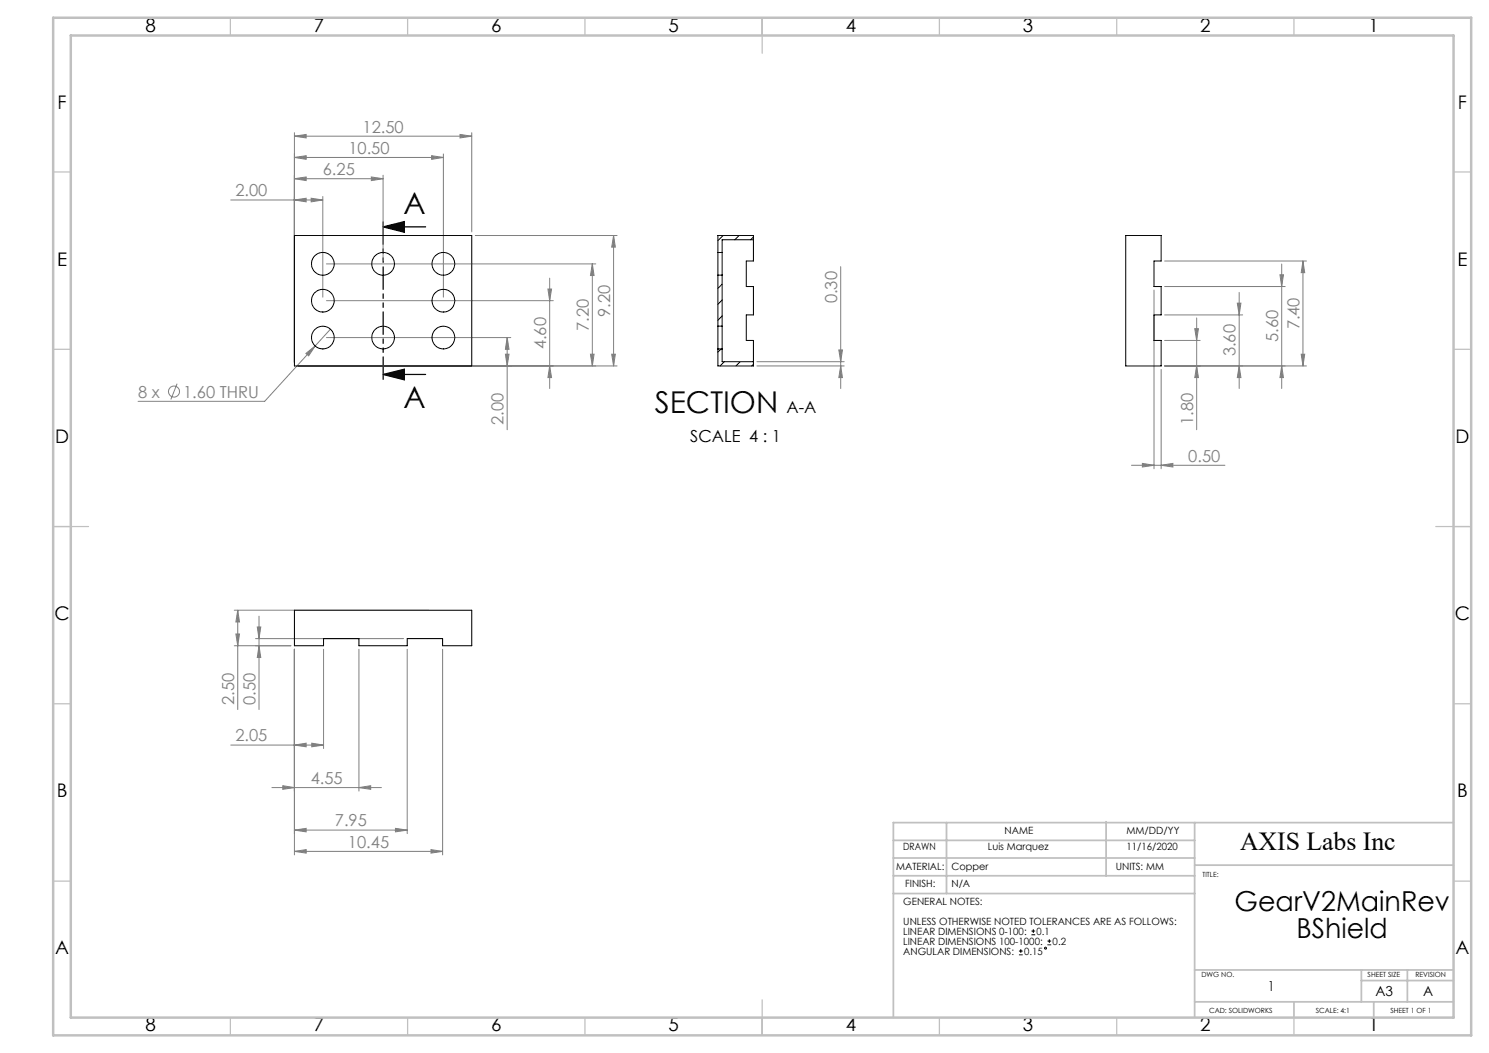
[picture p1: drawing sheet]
<svg xmlns="http://www.w3.org/2000/svg" width="420mm" height="297mm" viewBox="0 0 420 297" stroke-linecap="round" stroke-linejoin="round" font-family="sans-serif">
<g fill="none" stroke="#808080" stroke-width=".28">
<path d="M83 38.4l3.4-.5v1zM83 37.4v64.8M83 38.4h50.1M129.8 37.9l3.3 .5-3.3 .5zM133.1 37.4v28M65.1 56.4h26M83 56.4l3.4-.5v1zM83 50.4l3.4-.5v1zM83 44.4l3.4-.5v1zM83 50.4h25.1M83 44.4h42.1M87.8 55.9l3.3 .5-3.3 .5z"/>
<path d="M91.1 55.4v28.4M104.7 49.9l3.4 .5-3.4 .5zM108.1 49.4v24M121.7 43.9l3.4 .5-3.4 .5zM125.1 43.4v40.4M92.1 74.4h76M134.1 66.4h40M155 78.5v31.1M167.1 74.4l.5 3.3h-1.1zM167.1 74.4v28.8M173.1 66.4l.5 3.3h-1.1zM173.1 66.4v36.8"/>
<path d="M237.1 75.2v34.4M328.5 73.6h40M361 77.5h1l-.5 3.3zM361.5 74.5v35.1M367.5 73.6v29.6M367.5 73.6l.5 3.3h-1zM86.3 99.7l2.6-2.1-1.8 2.8zM88.9 97.6l-14.3 15.6h-35.7M92.1 84.8h64M92.1 95.2h52M93.2 92.8l-4.3 4.8M142.6 99.9h1l-.5 3.3z"/>
<path d="M143.1 95.2l.5 3.3h-1zM143.1 95.2v26M154.6 81.5h1l-.6 3.3zM166.5 99.9h1.1l-.5 3.3zM172.5 99.9h1.1l-.5 3.3zM236.6 98.7h1l-.5 3.3zM325.5 81.8v50.4M328.5 80.8h34M328.5 96h10M328.5 88.8h22M337 92.7h1l-.5 3.3zM337.5 89.7v31.5"/>
<path d="M349 85.5h1l-.5 3.3zM349.5 82.5v27.1M367 99.9h1l-.5 3.3zM50 108.2l-1.8 4.5M84.1 103.2h90M155 103.2l.6 3.3h-1zM213.5 103.2h24.6M213.5 102h24.6M237.1 103.2l.5 3.3h-1zM327.5 104.2v28M328.5 103.2h40M337.5 103.2l.5 3.3h-1z"/>
<path d="M349.5 103.2l.5 3.3h-1zM361.5 103.2l.5 3.3h-1zM319.2 131.2h26.3M322.2 130.7l3.3 .5-3.3 .5zM327.5 131.2l3.3-.5v1zM66.1 172.1h54.8M66.5 178.8h1.1l-.5 3.3zM67.1 172.1v28M67.1 172.1l.5 3.3h-1.1zM72.6 176.8h1l-.5 3.3zM73.1 173.8v26.3M66.1 182.1h16"/>
<path d="M72.1 180.1h41.7M73.1 182.1l.5 3.4h-1zM83 183.1v58M91.3 183.1v28M101.2 183.1v40M114.9 183.1v52M124.8 183.1v58M65.1 210.1h26.2M83 210.1l3.4-.5v1zM87.9 209.6l3.4 .5-3.4 .5zM76.7 222.1h30.9M79.8 221.6l3.2 .5-3.2 .5z"/>
<path d="M83 234.1l3.4-.5v1zM83 234.1h31.9M101.2 222.1l3.4-.5v1zM111.5 233.6l3.4 .5-3.4 .5zM121.6 239.6l3.2 .5-3.2 .5zM83 240.1l3.4-.5v1zM83 240.1h41.8"/>
<circle cx="49.1" cy="110.5" r="1.55"/>
</g>
<g fill="none" stroke="#000" stroke-width=".28">
<path d="M287.4 269.3h1.1M287.4 268.2h1.1M287.9 267.7v1.1M290.9 263.7h1.1M290.9 262.6h1.1M291.5 262.1v1M295.5 266.5h1M295.5 265.4h1M296 264.9v1.1"/>
<circle cx="294.9" cy="267.4" r=".26"/>
</g>
<path d="M108.1 64l6-1.5v3zM108.1 64h12M108.1 105.6l6-1.5v3zM108.1 105.6h12" fill="none" stroke="#000" stroke-width=".35"/>
<path d="M108.1 62v45.6" fill="none" stroke="#000" stroke-width=".35" stroke-dasharray="6.3 1.3 1.3 1.3 1.3 1.3" stroke-dashoffset="-.6"/>
<g fill="none" stroke="#c0c0c0" stroke-width=".35">
<path d="M65 5v5M115 5v5M165 5v5M215 5v10M265 5v5M315 5v5M365 5v5M15 48.5h5M410 48.5h5M15 98.5h5M410 98.5h5M15 148.5h10"/>
<path d="M405 148.5h10M15 198.5h5M410 198.5h5M15 248.5h5M410 248.5h5M65 287v5M115 287v5M165 287v5M215 282v10M265 287v5M315 287v5M365 287v5"/>
</g>
<g fill="none" stroke="#c0c0c0" stroke-width=".5">
<path d="M252 237h85M267 232v20M312 231.8v15.2M337 232v54.8M410 232h-158v55M252 252h85M252 247h85M252 242h85M337 244h73M337 273.6h73M384 273.6v9M384 276.6h26"/>
<path d="M397 273.6v9M337 282.6h73M365 282.6v4.4M387.5 282.8v4.2"/>
</g>
<path d="M15 5h400v287h-400zM20 10h390v277h-390z" fill="none" stroke="#c0c0c0" stroke-width=".7"/>
<path d="M108.1 64l6-1.5v3zM108.1 105.6l6-1.5v3z" fill="#000"/>
<g fill="#808080">
<path d="M86.3 99.7l.8 .7 1.8-2.8zM83 56.4l3.4-.5v1zM87.8 55.9l3.3 .5-3.3 .5zM83 50.4l3.4-.5v1zM104.7 49.9l3.4 .5-3.4 .5zM83 44.4l3.4-.5v1zM121.7 43.9l3.4 .5-3.4 .5zM83 38.4l3.4-.5v1zM129.8 37.9l3.3 .5-3.3 .5zM83 210.1l3.4-.5v1zM87.9 209.6l3.4 .5-3.4 .5zM83 240.1l3.4-.5v1zM121.6 239.6l3.2 .5-3.2 .5zM83 234.1l3.4-.5v1zM111.5 233.6l3.4 .5-3.4 .5zM79.8 221.6l3.2 .5-3.2 .5zM101.2 222.1l3.4-.5v1z"/>
<path d="M327.5 131.2l3.3-.5v1zM322.2 130.7l3.3 .5-3.3 .5z"/>
<path d="M367 99.9h1l-.5 3.3zM367.5 73.6l.5 3.3h-1z"/>
<path d="M361.5 103.2l.5 3.3h-1zM361 77.5h1l-.5 3.3z"/>
<path d="M155 103.2l.6 3.3h-1zM154.6 81.5h1l-.6 3.3zM166.5 99.9h1.1l-.5 3.3zM167.1 74.4l.5 3.3h-1.1zM142.6 99.9h1l-.5 3.3zM143.1 95.2l.5 3.3h-1zM66.5 178.8h1.1l-.5 3.3zM67.1 172.1l.5 3.3h-1.1zM337.5 103.2l.5 3.3h-1zM337 92.7h1l-.5 3.3zM349.5 103.2l.5 3.3h-1zM349 85.5h1l-.5 3.3zM237.1 103.2l.5 3.3h-1zM236.6 98.7h1l-.5 3.3z"/>
<path d="M172.5 99.9h1.1l-.5 3.3zM173.1 66.4l.5 3.3h-1.1zM73.1 182.1l.5 3.4h-1zM72.6 176.8h1l-.5 3.3z"/>
</g>
<g fill="none" stroke="#000" stroke-width=".28">
<path d="M83 66.4h50.1v36.8h-50.1zM202.5 71.2v6.4M202.5 71.2v-4.8h10v7.2h-2v7.2h2v8h-2v7.2h2v7.2h-10v-4.8M202.5 71.2h1.2M202.5 77.6v14.4M202.5 77.6h1.2M203.7 71.2h.1M203.7 71.2v6.4M203.7 77.6v14.4M204 66.4l-1.5 1.5M208.5 66.4l-1.2 1.2M212.5 66.8l-.8 .8"/>
<path d="M212.5 67.6h-8.8v3.6M317.5 66.4h10v7.2h-2v7.2h2v8h-2v7.2h2v7.2h-10zM202.5 92v6.4M202.5 98.4h1.2M202.5 92h1.2M203.4 98.4l-.9 .9M203.7 80.1l-1.2 1.2M203.7 84.6l-1.2 1.2M203.7 89.1l-1.2 1.2M203.7 92v6.4M203.7 98.4v3.6h8.8M204.3 102l-1.2 1.2"/>
<path d="M208.8 102l-1.2 1.2M212.5 102.8l-.4 .4M83 172.1h50.1v10h-8.3v-2h-9.9v2h-13.7v-2h-9.9v2h-8.3z"/>
<circle cx="91.1" cy="74.4" r="3.2"/>
<circle cx="108.1" cy="74.4" r="3.2"/>
<circle cx="125.1" cy="74.4" r="3.2"/>
<circle cx="91.1" cy="84.8" r="3.2"/>
<circle cx="91.1" cy="95.2" r="3.2"/>
<circle cx="108.1" cy="95.2" r="3.2"/>
<circle cx="125.1" cy="84.8" r="3.2"/>
<circle cx="125.1" cy="95.2" r="3.2"/>
</g>
<g font-size="8.5">
<text x="113.8" y="60.2">A</text>
<text x="113.8" y="115.2">A</text>
<text x="184.7" y="116.4">SECTION</text>
</g>
<g font-size="7.8">
<text x="348.2" y="256.9">GearV2MainRev</text>
<text x="365.7" y="264.6">BShield</text>
</g>
<text font-size="7.3" x="349.8" y="239.7">AXIS Labs Inc</text>
<g font-size="5.3">
<text x="41" y="8.9">8</text>
<text x="88.5" y="8.9">7</text>
<text x="138.5" y="8.9">6</text>
<text x="188.5" y="8.9">5</text>
<text x="238.5" y="8.9">4</text>
<text x="288.5" y="8.9">3</text>
<text x="338.5" y="8.9">2</text>
<text x="386" y="8.9">1</text>
<text x="16.2" y="30.7">F</text>
<text x="411.2" y="30.7">F</text>
<text x="16.1" y="74.9">E</text>
<text x="411.1" y="74.9">E</text>
<text x="15.5" y="124.9">D</text>
<text x="410.5" y="124.9">D</text>
<text x="15.4" y="174.9">C</text>
<text x="410.4" y="174.9">C</text>
<text x="16" y="224.9">B</text>
<text x="411" y="224.9">B</text>
<text x="15.5" y="269.2">A</text>
<text x="410.5" y="269.2">A</text>
<text x="41" y="290.9">8</text>
<text x="88.5" y="290.9">7</text>
<text x="138.5" y="290.9">6</text>
<text x="188.5" y="290.9">5</text>
<text x="238.5" y="290.9">4</text>
<text x="288.5" y="290.9">3</text>
<text x="338.5" y="290.9">2</text>
<text x="386" y="290.9">1</text>
</g>
<g font-size="4.7" fill="#808080">
<text x="102.3" y="37.4">12.50</text>
<text x="98.3" y="43.4">10.50</text>
<text x="91" y="49.4">6.25</text>
<text x="66.4" y="55.4">2.00</text>
<text x="172.1" y="89.3" transform="rotate(-90 172.1 89.3)">9.20</text>
<text x="236.1" y="85.6" transform="rotate(-90 236.1 85.6)">0.30</text>
<text x="166.1" y="93.3" transform="rotate(-90 166.1 93.3)">7.20</text>
<text x="366.5" y="92.9" transform="rotate(-90 366.5 92.9)">7.40</text>
<text x="154.1" y="98.5" transform="rotate(-90 154.1 98.5)">4.60</text>
<text x="348.5" y="100.5" transform="rotate(-90 348.5 100.5)">3.60</text>
<text x="360.5" y="96.5" transform="rotate(-90 360.5 96.5)">5.60</text>
<text x="39" y="112.1">8 x</text>
<text x="51.7" y="112.1">1.60 THRU</text>
<text x="142.1" y="119.9" transform="rotate(-90 142.1 119.9)">2.00</text>
<text x="336.5" y="119.9" transform="rotate(-90 336.5 119.9)">1.80</text>
<text x="335.2" y="130.2">0.50</text>
<text x="66.1" y="198.8" transform="rotate(-90 66.1 198.8)">2.50</text>
<text x="72.1" y="198.8" transform="rotate(-90 72.1 198.8)">0.50</text>
<text x="66.4" y="209.1">2.05</text>
<text x="87.7" y="221.1">4.55</text>
<text x="94.5" y="233.1">7.95</text>
<text x="98.2" y="239.1">10.45</text>
</g>
<g font-size="4.7">
<text x="221.9" y="116.4">A-A</text>
<text x="194.7" y="124.6">SCALE 4 : 1</text>
</g>
<g font-size="3.9">
<text x="357.6" y="279.6">1</text>
<text x="388" y="280.8">A3</text>
<text x="401.4" y="280.9">A</text>
</g>
<g font-size="2.8">
<text x="254.8" y="239.8">DRAWN</text>
<text x="278.6" y="239.8">Luis Marquez</text>
<text x="283.3" y="235.2">NAME</text>
<text x="317.8" y="235.2">MM/DD/YY</text>
<text x="317.8" y="239.8">11/16/2020</text>
<text x="252.8" y="245.3">MATERIAL:</text>
<text x="268.4" y="245.3">Copper</text>
<text x="314.7" y="245.4">UNITS: MM</text>
<text x="255.4" y="250.2">FINISH:</text>
<text x="268.4" y="250.2">N/A</text>
<text x="254.8" y="255.2">GENERAL NOTES:</text>
<text x="254.8" y="260.8">UNLESS OTHERWISE NOTED TOLERANCES ARE AS FOLLOWS:</text>
<text x="254.8" y="263.6">LINEAR DIMENSIONS 0-100:</text>
<text x="292.4" y="263.6">0.1</text>
<text x="254.8" y="269.3">ANGULAR DIMENSIONS:</text>
<text x="254.8" y="266.5">LINEAR DIMENSIONS 100-1000:</text>
<text x="288.9" y="269.3">0.15</text>
<text x="296.9" y="266.5">0.2</text>
</g>
<g font-size="2">
<text x="339.2" y="247.5">TITLE:</text>
<text x="338.9" y="275.5">DWG NO.</text>
<text x="385.8" y="275.5">SHEET SIZE</text>
<text x="399.3" y="275.5">REVISION</text>
<text x="341" y="285.6">CAD: SOLIDWORKS</text>
<text x="371.1" y="285.6">SCALE: 4:1</text>
<text x="392.2" y="285.6">SHEET 1 OF 1</text>
</g>
</svg>
